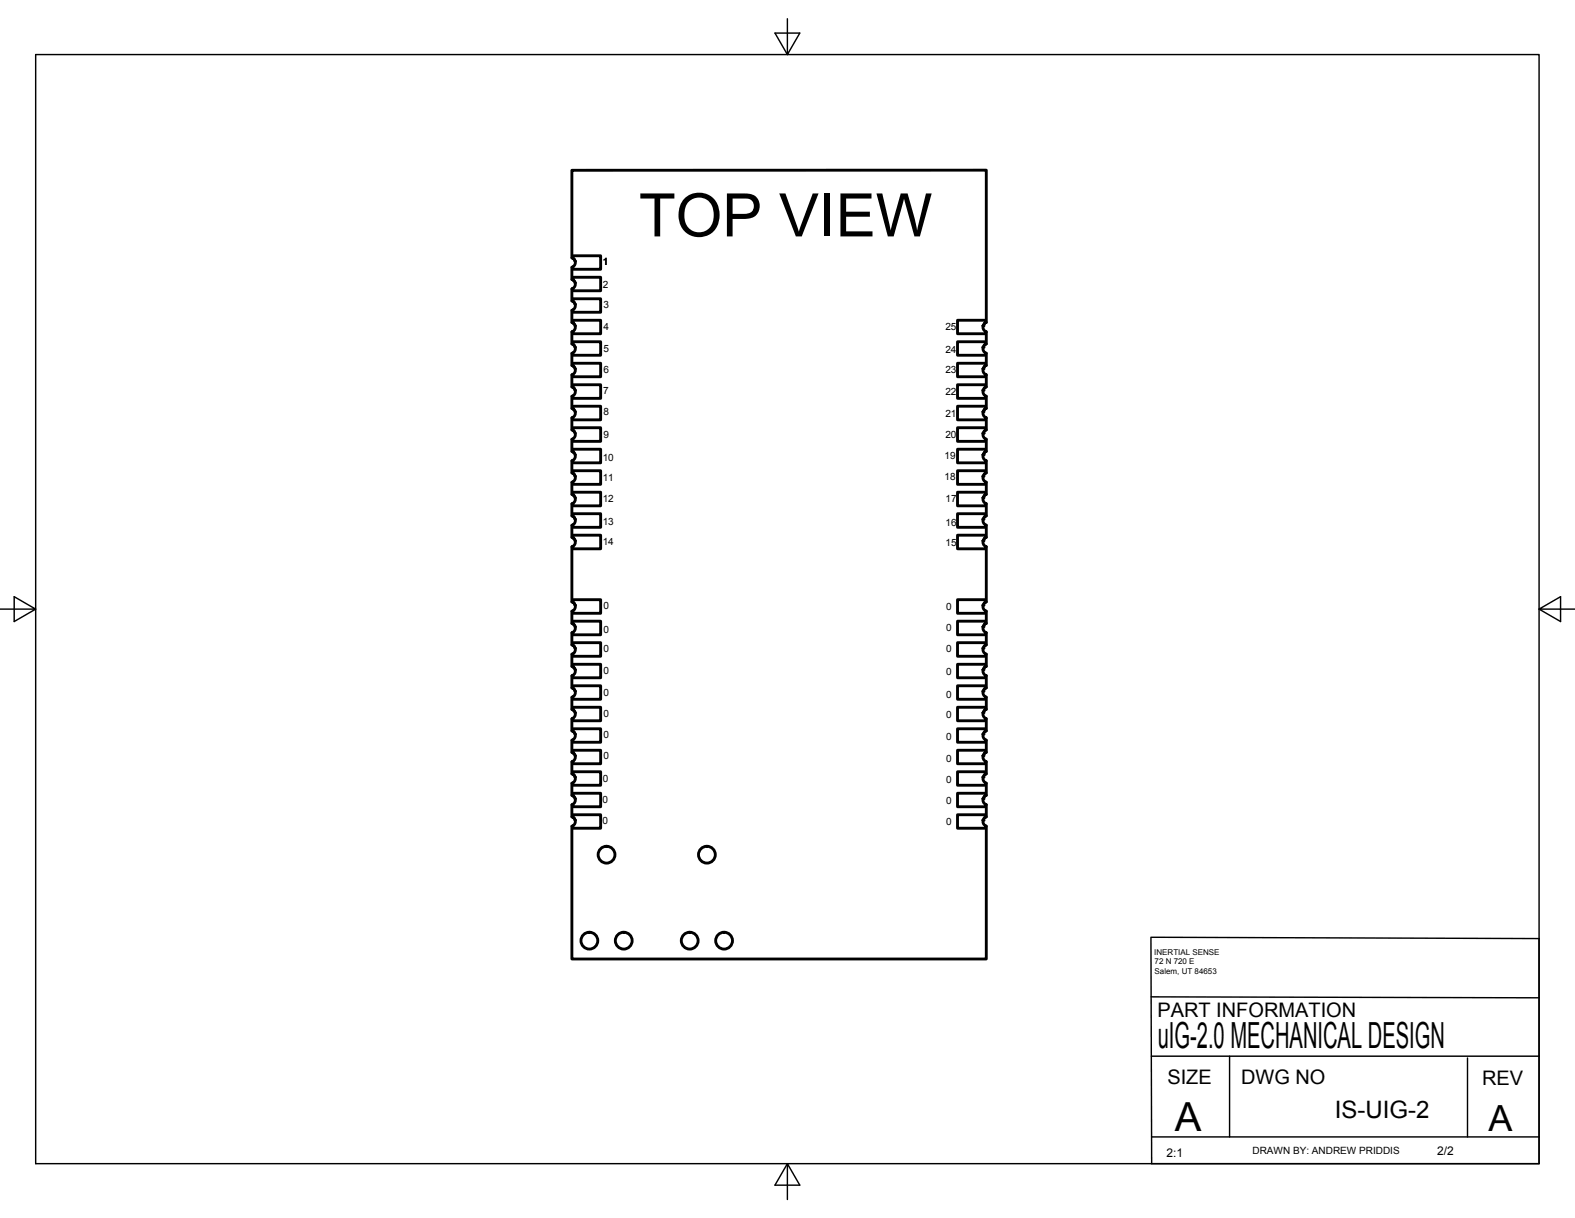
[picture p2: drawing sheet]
<svg xmlns="http://www.w3.org/2000/svg" width="279mm" height="216mm" viewBox="0 0 279 216" stroke-linecap="round" stroke-linejoin="round" font-family="sans-serif">
<!-- layer: Visible -->
<g fill="none" stroke="#000" stroke-width=".51">
<path d="M101.5 45.7v-15.5h73.5v27l-.4 .2M101.5 47.4v2.1l.3 .3M101.5 45.7l.3 .2M101.6 58.8h-.1v2.2l.3 .2M101.6 47.3l-.1 .1M101.6 51.1l-.1 .1v2.1l.3 .3M101.6 54.9l-.1 .1v2.2l.3 .2M101.8 53.6l-.2-.2v-.4h5v2.4h-5v-.5M101.8 49.8l-.2-.2v-.5h5v2.4h-5v-.4M101.8 57.4l-.2-.2v-.4h5v2.4h-5v-.4M101.8 46l-.2-.2v-.5h5v2.4h-5v-.4M101.8 57.4l.2 .3"/>
<path d="M101.8 49.8l.2 .3M101.8 45.9a.88 .88 0 0 1-.2 1.4M101.8 53.6l.2 .3M102 53.9h.1M102 50.1h.1M102 57.7h.1M102 46.3h.1M102 57.7a.88 .88 0 0 1-.4 1.1M102 53.9a.88 .88 0 0 1-.4 1M102 50.1a.88 .88 0 0 1-.4 1M174.4 57.7h.1M174.4 57.7a.88 .88 0 0 0 .4 1.1"/>
<path d="M174.6 57.4l.2-.2v-.4h-4.9v2.4h4.9v-.4M174.6 57.4l-.2 .3M174.8 58.8h.2v2.2l-.4 .2M101.6 62.6h-.1v2.2l.3 .2M101.6 66.4h-.1v2.2a.88 .88 0 0 1 .6 .7 .88 .88 0 0 1-.5 .9M101.6 70.2l-.1 .1v2.1a.88 .88 0 0 1 .6 .7 .88 .88 0 0 1-.5 .9M101.6 74l-.1 .1v2.1l.3 .2M101.6 77.8l-.1 .1v2.1l.3 .2M101.8 68.8l-.2-.2v-.4h5v2.4h-5v-.4M101.8 65l-.2-.2v-.4h5v2.4h-5v-.4M101.8 72.6l-.2-.1v-.5h5v2.4h-5v-.4M101.8 61.2l-.2-.2v-.4h5v2.4h-5v-.4"/>
<path d="M101.8 76.4l-.2-.1v-.5h5v2.4h-5v-.4M101.8 65a.88 .88 0 0 1-.2 1.4M101.8 76.4a.88 .88 0 0 1-.2 1.4M101.8 61.2l.2 .3M102 69.2h.1M102 65.3v.1M102 73h.1M102 61.5v.1M102 61.6a.88 .88 0 0 1-.4 1M174.4 61.5v.1M174.4 65.3v.1M174.4 69.2h.1"/>
<path d="M174.4 73h.1M174.4 61.6a.88 .88 0 0 0 .4 1M174.6 76.4l.2-.1v-.5h-4.9v2.4h4.9v-.4M174.6 61.2l.2-.2v-.4h-4.9v2.4h4.9v-.4M174.6 72.6l.2-.1v-.5h-4.9v2.4h4.9v-.4M174.6 65l.2-.2v-.4h-4.9v2.4h4.9v-.4M174.6 68.8l.2-.2v-.4h-4.9v2.4h4.9v-.4M174.6 76.4a.88 .88 0 0 0 .2 1.4M174.6 65a.88 .88 0 0 0 .2 1.4M174.6 61.2l-.2 .3M174.8 77.8l.2 .1v2.1l-.4 .2M174.8 74l.2 .1v2.1l-.4 .2"/>
<path d="M174.8 70.2l.2 .1v2.1a.88 .88 0 0 0-.6 .7 .88 .88 0 0 0 .4 .9M174.8 66.4h.2v2.2a.88 .88 0 0 0-.6 .7 .88 .88 0 0 0 .4 .9M174.8 62.6h.2v2.2l-.4 .2M101.6 81.6l-.1 .1v2.1l.3 .2M101.6 85.4l-.1 .1v2.1l.3 .3M101.6 89.2l-.1 .1v2.1l.3 .3M101.6 93l-.1 .1v2.2l.3 .2M101.6 96.9h-.1v9.8M101.8 84.1l-.2-.2v-.5h5v2.5h-5v-.5M101.8 80.2l-.2-.1v-.5h5v2.4h-5v-.4M101.8 95.5l-.2-.2v-.4h5v2.4h-5v-.4M101.8 87.9l-.2-.2v-.5h5v2.5h-5v-.5"/>
<path d="M101.8 91.7l-.2-.2v-.4h5v2.4h-5v-.5M101.8 80.2a.88 .88 0 0 1-.2 1.4M101.8 84l.2 .4M101.8 95.5l.2 .3M101.8 87.9l.2 .3M101.8 91.7l.2 .3M102 84.4h.1M102 95.8v.1M102 88.2h.1M102 92v.1M102 92h.1M102 95.8h.1"/>
<path d="M102 84.4a.88 .88 0 0 1-.4 1M102 95.8a.88 .88 0 0 1-.4 1.1M102 88.2a.88 .88 0 0 1-.4 1M102 92a.88 .88 0 0 1-.4 1M174.4 84.4h.1M174.4 88.2h.1M174.4 92v.1M174.4 95.8v.1M174.4 92a.88 .88 0 0 0 .4 1M174.4 88.2a.88 .88 0 0 0 .4 1M174.4 95.8a.88 .88 0 0 0 .4 1.1M174.4 84.4a.88 .88 0 0 0 .4 1"/>
<path d="M174.4 95.8h.1M174.4 92h.1M174.6 91.7l.2-.2v-.4h-4.9v2.4h4.9v-.5M174.6 87.9l.2-.2v-.5h-4.9v2.5h4.9v-.5M174.6 95.5l.2-.2v-.4h-4.9v2.4h4.9v-.4M174.6 80.2l.2-.1v-.5h-4.9v2.4h4.9v-.4M174.6 84.1l.2-.2v-.5h-4.9v2.5h4.9v-.5M174.6 91.7l-.2 .3M174.6 84l-.2 .4M174.6 80.2a.88 .88 0 0 0 .2 1.4M174.6 87.9l-.2 .3M174.6 95.5l-.2 .3"/>
<path d="M174.8 96.9h.2v9.8M174.8 93l.2 .1v2.2l-.4 .2M174.8 89.2l.2 .1v2.1l-.4 .3M174.8 85.4l.2 .1v2.1l-.4 .3M174.8 81.6l.2 .1v2.1l-.4 .2M101.5 106.7l.3 .2M101.5 110.5a.88 .88 0 0 1 .6 .7 .88 .88 0 0 1-.5 .9M101.5 114.3a.88 .88 0 0 1 .6 .8 .88 .88 0 0 1-.5 .8M101.5 118.1l.3 .2M101.6 108.3l-.1 .1v2.1M101.6 112.1l-.1 .1v2.1M101.6 115.9l-.1 .1v2.1"/>
<path d="M101.6 119.7l-.1 .1v2.1M101.8 114.5l-.2-.1v-.5h5v2.4h-5v-.4M101.8 118.3l-.2-.1v-.4h5v2.3h-5v-.4M101.8 110.7l-.2-.1v-.5h5v2.4h-5v-.4M101.8 106.9l-.2-.2v-.4h5v2.4h-5v-.4M101.8 106.9a.88 .88 0 0 1-.2 1.4M101.8 118.3a.88 .88 0 0 1-.2 1.4M102 114.9h.1M102 118.7h.1M102 111.1h.1M102 107.3h.1M174.4 107.3h.1"/>
<path d="M174.4 111.1h.1M174.4 114.9h.1M174.4 118.7h.1M174.6 118.3l.2-.1v-.4h-4.9v2.3h4.9v-.4M174.6 110.7l.2-.1v-.5h-4.9v2.4h4.9v-.4M174.6 106.9l.2-.2v-.4h-4.9v2.4h4.9v-.4M174.6 118.3a.88 .88 0 0 0 .2 1.4M174.6 106.9a.88 .88 0 0 0 .2 1.4M174.8 119.7l.2 .1v2.1M174.8 115.9l.2 .1v2.1M174.8 112.1l.2 .1v2.1M174.8 108.3l.2 .1v2.1"/>
<path d="M175 114.3a.88 .88 0 0 0-.6 .8 .88 .88 0 0 0 .4 .8v.4h-4.9v-2.4h4.9v.5l-.2 .1M175 106.7l-.4 .2M175 118.1l-.4 .2M175 110.5a.88 .88 0 0 0-.6 .7 .88 .88 0 0 0 .4 .9M101.5 138.9v2.1l.3 .2M101.5 121.9l.3 .2M101.6 123.5l-.1 .1v2.2l.3 .2M101.6 127.3l-.1 .1v2.2l.3 .2M101.6 138.8h-.1M101.8 129.8l-.2-.2v-.4h5v2.4h-5v-.4M101.8 133.6l-.2-.2v-.4h5v2.4h-5v-.4M101.8 126l-.2-.2v-.4h5v2.4h-5v-.5"/>
<path d="M101.8 137.4l-.2-.2v-.4h5v2.4h-5v-.4M101.8 122.2l-.2-.2v-.4h5v2.4h-5v-.5M101.8 122.1a.88 .88 0 0 1-.2 1.4M101.8 129.8l.2 .3M101.8 133.6l.2 .3M101.8 126l.2 .3M101.8 137.4l.2 .3M102 130.1v.1M102 133.9v.1M102 126.3h.1M102 137.8h.1M102 122.5h.1"/>
<path d="M102 130.1h.1M102 133.9h.1M102 137.7v.1M102 130.1a.88 .88 0 0 1-.5 1.1v2.2l.3 .2M102 133.9a.88 .88 0 0 1-.5 1.1v2.2l.3 .2M102 126.3a.88 .88 0 0 1-.4 1M102 137.8a.88 .88 0 0 1-.4 1M174.4 122.5h.1M174.4 126.3h.1M174.4 130.1v.1M174.4 133.9v.1M174.4 137.8h.1"/>
<path d="M174.4 133.9a.94 .94 0 0 0 .6 1.1v2.2l-.4 .2M174.4 130.1a.94 .94 0 0 0 .6 1.1v2.2l-.4 .2M174.4 126.3a.88 .88 0 0 0 .4 1M174.4 137.8a.88 .88 0 0 0 .4 1M174.4 137.7v.1M174.4 133.9h.1M174.4 130.1h.1M174.6 129.8l.2-.2v-.4h-4.9v2.4h4.9v-.4M174.6 133.6l.2-.2v-.4h-4.9v2.4h4.9v-.4M174.6 126l.2-.2v-.4h-4.9v2.4h4.9v-.5M174.6 137.4l.2-.2v-.4h-4.9v2.4h4.9v-.4M174.6 122.2l.2-.2v-.4h-4.9v2.4h4.9v-.5"/>
<path d="M174.6 126l-.2 .3M174.6 137.4l-.2 .3M174.6 122.1a.88 .88 0 0 0 .2 1.4M174.6 129.8l-.2 .3M174.6 133.6l-.2 .3M174.8 138.8h.2M174.8 127.3l.2 .1v2.1l-.4 .3M174.8 123.5l.2 .1v2.1l-.4 .3M175 138.9v2.1l-.4 .2M175 121.9l-.4 .2M101.5 142.7v2.1l.3 .2M101.5 146.5v23.5h73.5v-23.5"/>
<path d="M101.6 142.6h-.1M101.6 146.4l-.1 .1M101.8 145l-.2-.2v-.4h5v2.4h-5v-.4M101.8 141.2l-.2-.2v-.4h5v2.4h-5v-.4M101.8 145l.2 .4M101.8 141.2l.2 .3M102 145.4h.1M102 141.6h.1M102 141.5v.1M102 145.4a.88 .88 0 0 1-.4 1M102 141.6a.88 .88 0 0 1-.4 1M174.4 141.6h.1"/>
<path d="M174.4 145.4h.1M174.4 145.4a.88 .88 0 0 0 .4 1M174.4 141.6a.88 .88 0 0 0 .4 1M174.4 141.5v.1M174.6 145l.2-.2v-.4h-4.9v2.4h4.9v-.4M174.6 141.2l.2-.2v-.4h-4.9v2.4h4.9v-.4M174.6 141.2l-.2 .3M174.6 145l-.2 .4M174.8 146.4l.2 .1M174.8 142.6h.2M175 142.7v2.1l-.4 .2"/>
<circle cx="107.6" cy="151.5" r="1.49"/>
<circle cx="125.4" cy="151.5" r="1.49"/>
<circle cx="104.6" cy="166.7" r="1.49"/>
<circle cx="110.6" cy="166.7" r="1.49"/>
<circle cx="122.4" cy="166.7" r="1.49"/>
<circle cx="128.4" cy="166.7" r="1.49"/>
</g>
<g fill="#000">
<circle cx="174.4" cy="57.7" r=".25"/>
<circle cx="102" cy="76.8" r=".25"/>
<circle cx="174.4" cy="76.8" r=".25"/>
<circle cx="174.4" cy="73" r=".25"/>
<circle cx="174.4" cy="65.4" r=".25"/>
<circle cx="174.4" cy="61.6" r=".25"/>
<circle cx="174.4" cy="69.2" r=".25"/>
<circle cx="102" cy="80.6" r=".25"/>
<circle cx="174.4" cy="88.2" r=".25"/>
<circle cx="174.4" cy="95.8" r=".25"/>
<circle cx="174.4" cy="80.6" r=".25"/>
<circle cx="174.4" cy="92" r=".25"/>
<circle cx="174.4" cy="84.4" r=".25"/>
<circle cx="174.4" cy="107.3" r=".25"/>
<circle cx="174.4" cy="111.1" r=".25"/>
<circle cx="174.4" cy="114.9" r=".25"/>
<circle cx="174.4" cy="118.7" r=".25"/>
<circle cx="174.4" cy="126.3" r=".25"/>
<circle cx="174.4" cy="122.5" r=".25"/>
<circle cx="174.4" cy="130.1" r=".25"/>
<circle cx="174.4" cy="137.8" r=".25"/>
<circle cx="174.4" cy="133.9" r=".25"/>
<circle cx="174.4" cy="145.4" r=".25"/>
<circle cx="174.4" cy="141.6" r=".25"/>
</g>
<!-- layer: Border -->
<path d="M6.3 9.7h266.7v196.6h-266.7zM139.7 3.3v6.4l2.2-3.8h-4.4l2.2 3.8M0 108h6.3l-3.8-2.2v4.4l3.8-2.2M273 108l3.8 2.2v-4.4l-3.8 2.2h6.4M139.7 206.3l-2.2 3.8h4.4l-2.2-3.8v6.3" fill="none" stroke="#000" stroke-width=".25"/>
<!-- layer: Titleblock -->
<path d="M204.2 166.1l68.8 .3v39.9h-68.7zM204.2 176.7l68.8 .2M204.3 187.2h68.7M218.1 187.2v14.3M260.3 187.5v14M204.3 201.5h68.7" fill="none" stroke="#000" stroke-width=".25"/>
<text font-size="10.6" x="113.3" y="41.9">TOP VIEW</text>
<text font-size="7.1" x="208.4" y="200.4">A</text>
<g font-size="6.4">
<text x="205.4" y="185.8">uIG-2.0 MECHANICAL DESIGN</text>
<text x="264.1" y="200.5">A</text>
</g>
<text font-size="4.3" x="236.8" y="198.1">IS-UIG-2</text>
<g font-size="3.5">
<text x="205.3" y="180.3">PART INFORMATION</text>
<text x="207.1" y="192.1">SIZE</text>
<text x="220.2" y="192.2">DWG NO</text>
<text x="262.9" y="192.3">REV</text>
</g>
<g font-size="2.1">
<text x="206.9" y="205">2:1</text>
<text x="254.9" y="204.7">2/2</text>
</g>
<g font-size="1.8">
<text x="106.9" y="47">1</text>
<text x="106.9" y="51.1">2</text>
<text x="107" y="54.6">3</text>
<text x="107.1" y="58.5">4</text>
<text x="167.7" y="58.5">25</text>
<text x="107" y="62.4">5</text>
<text x="167.7" y="62.6">24</text>
<text x="107" y="69.8">7</text>
<text x="107" y="66.1">6</text>
<text x="167.7" y="70">22</text>
<text x="167.7" y="66.1">23</text>
<text x="107" y="73.6">8</text>
<text x="107" y="77.6">9</text>
<text x="167.7" y="77.6">20</text>
<text x="167.7" y="73.9">21</text>
<text x="106.9" y="81.7">10</text>
<text x="167.6" y="81.3">19</text>
<text x="106.9" y="89.1">12</text>
<text x="106.9" y="85.2">11</text>
<text x="167.6" y="85.1">18</text>
<text x="167.7" y="89.1">17</text>
<text x="106.9" y="93">13</text>
<text x="167.7" y="93.2">16</text>
<text x="106.9" y="96.6">14</text>
<text x="167.7" y="96.7">15</text>
<text x="107" y="112.1">0</text>
<text x="107" y="108">0</text>
<text x="167.9" y="111.9">0</text>
<text x="167.9" y="108.1">0</text>
<text x="107" y="119.5">0</text>
<text x="107" y="115.6">0</text>
<text x="167.8" y="119.6">0</text>
<text x="167.9" y="115.7">0</text>
<text x="107" y="123.4">0</text>
<text x="167.8" y="123.7">0</text>
<text x="107" y="130.8">0</text>
<text x="107" y="127.1">0</text>
<text x="167.8" y="131.1">0</text>
<text x="167.8" y="127.3">0</text>
<text x="107" y="134.6">0</text>
<text x="167.8" y="135">0</text>
<text x="106.9" y="142.3">0</text>
<text x="107" y="138.6">0</text>
<text x="167.8" y="142.5">0</text>
<text x="167.8" y="138.7">0</text>
<text x="106.9" y="146">0</text>
<text x="167.8" y="146.2">0</text>
<text x="222.2" y="204.5">DRAWN BY: ANDREW PRIDDIS</text>
</g>
<g font-size="1.4">
<text x="204.8" y="169.2">INERTIAL SENSE</text>
<text x="204.8" y="170.9">72 N 720 E</text>
<text x="204.8" y="172.7">Salem, UT 84653</text>
</g>
</svg>
